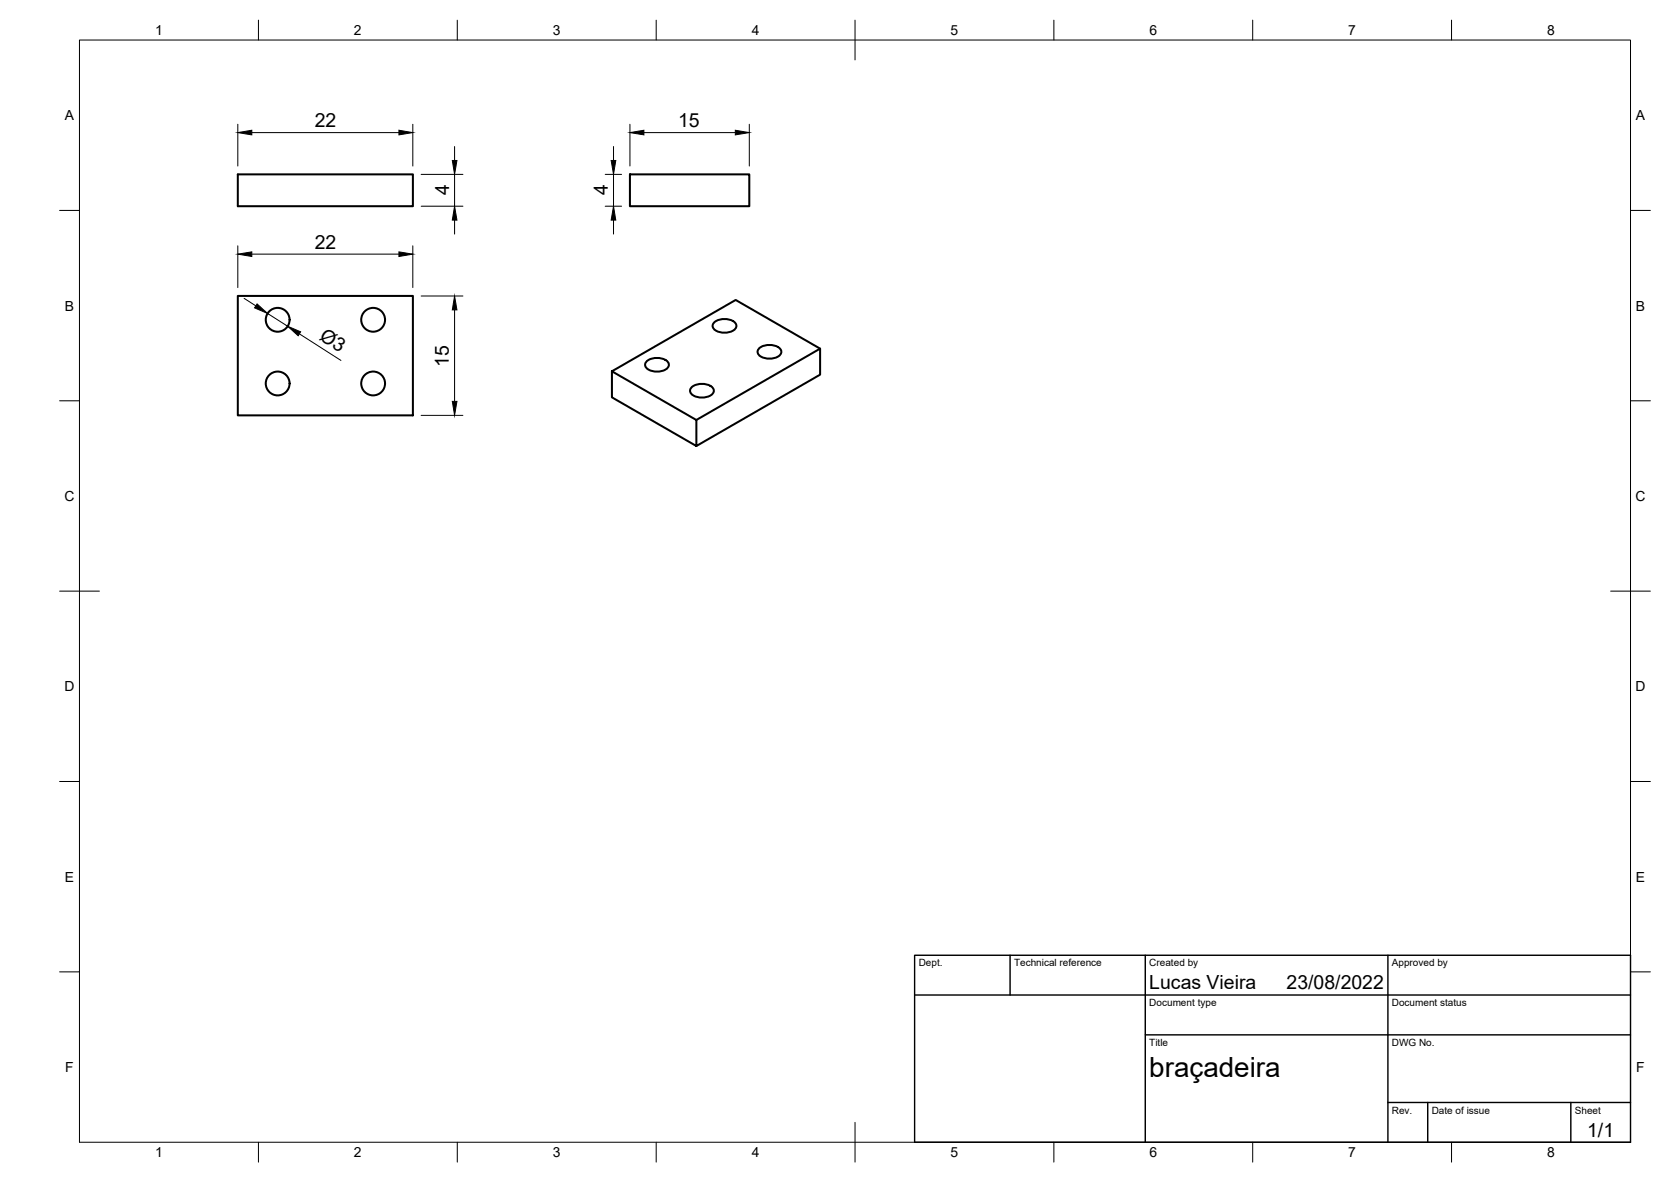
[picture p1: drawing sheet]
<svg xmlns="http://www.w3.org/2000/svg" width="420mm" height="297mm" viewBox="0 0 420 297" stroke-linecap="round" stroke-linejoin="round" font-family="sans-serif">
<!-- layer: Visible -->
<g fill="none" stroke="#000" stroke-width=".51">
<path d="M59.8 43.8h44v8h-44zM158.4 43.8h30v8h-30zM59.8 74.4h44v30h-44zM153.9 93.3l21.2 12.2v6.6l-21.2-12.2v-6.6l31.1-17.9 21.2 12.2v6.6l-31.1 17.9M162.6 90.8a4.1 4.1 0 0 1 5.5 .4 1.8 1.8 0 0 1-1.9 2.1l-1.3 .1a2.53 2.53 0 0 1-2.7-1.7zM173.9 97.3a4.1 4.1 0 0 1 5.5 .5 1.8 1.8 0 0 1-1.9 2l-1.3 .1a2.53 2.53 0 0 1-2.7-1.7zM179.6 81a4.1 4.1 0 0 1 5.5 .5 1.8 1.8 0 0 1-2 2l-1.3 .1a2.53 2.53 0 0 1-2.6-1.7zM190.9 87.6a4.1 4.1 0 0 1 5.5 .4 1.8 1.8 0 0 1-2 2l-1.3 .1a2.53 2.53 0 0 1-2.6-1.7zM206.2 87.6l-31.1 17.9"/>
<circle cx="69.8" cy="80.4" r="3"/>
<circle cx="69.8" cy="96.4" r="3"/>
<circle cx="93.8" cy="96.4" r="3"/>
<circle cx="93.8" cy="80.4" r="3"/>
</g>
<!-- layer: Border -->
<g fill="none" stroke="#000" stroke-width=".25">
<path d="M20 10.1h390v276.9h-390zM65 5.1v5M115 5.1v5M165 5.1v5M215 5.1v10M265 5.1v5M315 5.1v5M365 5.1v5M15 52.9h5M410 52.9h5M15 100.7h5M410 100.7h5"/>
<path d="M15 148.6h10M405 148.6h10M15 196.4h5M410 196.4h5M15 244.2h5M410 244.2h5M65 287v5M115 287v5M165 287v5M215 282.1v9.9M265 287v5M315 287v5"/>
<path d="M365 287v5"/>
</g>
<!-- layer: TitleBlock -->
<path d="M230 240.1h180v46.9h-180zM230 250h180M254 240.1v9.9M288 240.1v46.9M349 240.1v46.9M288 260.1h122M349 277.1h61M359 277.1v9.9M395 277.1v9.9" fill="none" stroke="#000" stroke-width=".36"/>
<!-- layer: Dimensions -->
<g fill="none" stroke="#000" stroke-width=".25">
<path d="M59.8 31.2v10.5M63.3 33.3h37M103.8 31.2v10.5M114.3 36.8v3.5M154.3 36.8v3.5M158.4 31.2v10.5M161.9 33.3h23M188.4 31.2v10.5M105.9 51.8h10.5M105.9 43.8h10.5M114.3 43.8v8M114.3 55.3v3.5"/>
<path d="M152.2 51.8h4.1M152.2 43.8h4.1M154.3 43.8v8M154.3 55.3v3.5M59.8 61.8v10.5M61.4 75l2.9 1.9M63.3 63.9h37M67.3 78.8l5 3.2M103.8 61.8v10.5M105.9 74.4h10.5M114.3 77.9v23M75.3 83.9l10.4 6.7"/>
<path d="M105.9 104.4h10.5"/>
</g>
<g fill="#000" stroke="#000" stroke-width=".25">
<path d="M59.8 33.3l3.5-.6v1.2zM100.3 32.7l3.5 .6-3.5 .6zM158.4 33.3l3.5-.6v1.2zM184.9 32.7l3.5 .6-3.5 .6zM114.3 51.8l.6 3.5h-1.2zM113.7 40.3h1.2l-.6 3.5zM153.7 40.3h1.1l-.5 3.5zM154.3 51.8l.5 3.5h-1.1zM59.8 63.9l3.5-.6v1.2zM64.6 76.4l2.7 2.4-3.3-1.4zM100.3 63.3l3.5 .6-3.5 .6zM114.3 74.4l.6 3.5h-1.2z"/>
<path d="M72.3 82l3.3 1.4-.6 1zM113.7 100.9h1.2l-.6 3.5z"/>
</g>
<text font-size="7" x="289" y="270.6">braçadeira</text>
<g font-size="4.9">
<text x="79.1" y="31.9">22</text>
<text x="170.5" y="31.9">15</text>
<text x="112.9" y="49.1" transform="rotate(-90 112.9 49.1)">4</text>
<text x="152.9" y="49.1" transform="rotate(-90 152.9 49.1)">4</text>
<text x="79.1" y="62.5">22</text>
<text x="80.1" y="85.1" transform="rotate(33 80.1 85.1)">Ø3</text>
<text x="112.8" y="92.3" transform="rotate(-90 112.8 92.3)">15</text>
<text x="289" y="248.5">Lucas Vieira</text>
<text x="323.5" y="248.5">23/08/2022</text>
<text x="399.1" y="285.7">1/1</text>
</g>
<g font-size="3.5">
<text x="39" y="8.8">1</text>
<text x="89" y="8.8">2</text>
<text x="139" y="8.8">3</text>
<text x="189" y="8.8">4</text>
<text x="239" y="8.8">5</text>
<text x="289" y="8.8">6</text>
<text x="339" y="8.8">7</text>
<text x="389" y="8.8">8</text>
<text x="16.3" y="30.2">A</text>
<text x="411.3" y="30.2">A</text>
<text x="16.3" y="78">B</text>
<text x="411.3" y="78">B</text>
<text x="16.2" y="125.9">C</text>
<text x="411.2" y="125.9">C</text>
<text x="16.2" y="173.7">D</text>
<text x="411.2" y="173.7">D</text>
<text x="16.3" y="221.6">E</text>
<text x="411.3" y="221.6">E</text>
<text x="16.4" y="269.4">F</text>
<text x="411.4" y="269.4">F</text>
<text x="39" y="290.8">1</text>
<text x="89" y="290.8">2</text>
<text x="139" y="290.8">3</text>
<text x="189" y="290.8">4</text>
<text x="239" y="290.8">5</text>
<text x="289" y="290.8">6</text>
<text x="339" y="290.8">7</text>
<text x="389" y="290.8">8</text>
</g>
<g font-size="2.5">
<text x="231" y="242.9">Dept.</text>
<text x="255" y="242.9">Technical reference</text>
<text x="289" y="242.9">Created by</text>
<text x="350" y="242.9">Approved by</text>
<text x="289" y="252.8">Document type</text>
<text x="350" y="252.8">Document status</text>
<text x="289" y="262.9">Title</text>
<text x="350" y="262.9">DWG No.</text>
<text x="350" y="279.9">Rev.</text>
<text x="360" y="279.9">Date of issue</text>
<text x="396" y="279.9">Sheet</text>
</g>
</svg>
